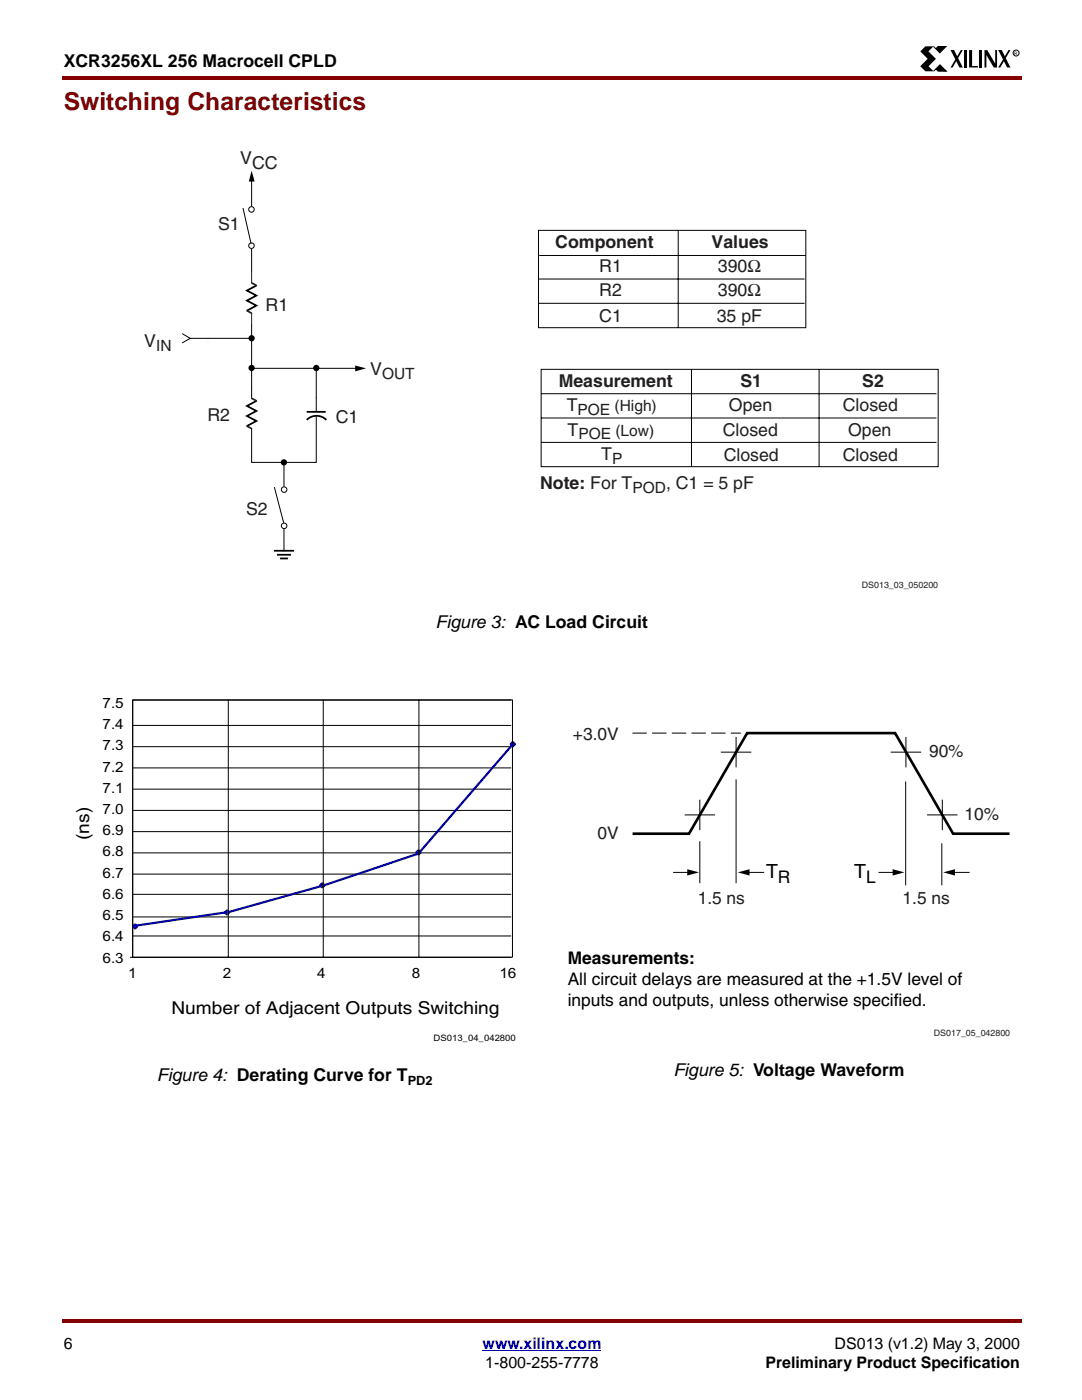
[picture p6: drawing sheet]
<svg xmlns="http://www.w3.org/2000/svg" width="216mm" height="279mm" viewBox="0 0 216 279" stroke-linecap="round" stroke-linejoin="round" font-family="sans-serif">
<g fill="#850000">
<path d="M12.4 15.2h.3v.7h-.3z"/>
<path d="M203.2 15.2h.3v.7h-.3z"/>
<path d="M12.7 15.2h190.5v.7h-190.5z"/>
</g>
<path d="M12.7 266.7h190.4v8.1h-190.4z" fill="#fff"/>
<path d="M96.1 269.2h23.7" fill="none" stroke="#00f" stroke-width=".2"/>
<g fill="#850000">
<path d="M12.4 262.8h.3v.8h-.3z"/>
<path d="M203.2 262.8h.3v.8h-.3z"/>
<path d="M12.7 262.8h190.5v.8h-190.5z"/>
</g>
<path d="M183.1 9.2h20v5.2h-20z" fill="#fff"/>
<path d="M183.3 10.2l1.1-1h1.6l-1 1 1.4 1.5-1.4 1.5 1 1h-1.6l-1.1-1 1.5-1.5zM189.4 10h.7l1.7 3.5h-.7zM191.4 10h.4l-2 3.5h-.4zM192 10h.6v3.4h-.6zM193.1 10h.6v3.2h1.1v.2h-1.7zM195.1 10h.6v3.4h-.6zM196.1 10h.6l1.6 2.7v-2.7h.3v3.5h-.6l-1.5-2.5v2.5h-.4zM198.9 10h.7l1.7 3.5h-.7zM200.9 10h.4l-2 3.5h-.4z" fill="#000"/>
<path d="M186 9.2l.4 .5 .5-.4h1.6l-1.3 1.2zM186.4 13.7l-.4 .5 1.3-1.3 1.2 1.3h-1.6z" fill="#000" stroke="#000" stroke-width=".2"/>
<circle cx="202.4" cy="10.6" r=".59" fill="none" stroke="#000" stroke-width=".2"/>
<path d="M28.7 29.3h158.4v88.5h-158.4z" fill="#fff"/>
<g fill="none" stroke="#000" stroke-width=".2">
<path d="M50.1 35.8v5.4M48.4 41.5l1.6 7.1M50.1 49.7v4.5M107.3 45.9h53.2v19.4h-53.2zM107.3 55.6h53M107.4 50.9h53M135.1 45.9v19.4M36.3 66.5l1.6 .9h12.2M37.9 67.4l-1.6 .9M50.1 64.7v14.7M50.5 73.4h20.7M63 73.4v8.6"/>
<path d="M107.3 60.5h53M107.8 73.6h79.1v19.4h-79.1zM107.8 78.5h78.8M137.8 73.6v19.4M163.2 73.6v19.4M54.7 97.1l1.8 7.1M56.6 92.4v4.5M63 83v9.2h-12.9v-6.8M107.8 83.3h78.8M107.8 88.2h78.8M56.6 105.4v4.5"/>
<circle cx="50.1" cy="41.7" r=".55"/>
<circle cx="50.1" cy="49" r=".55"/>
<circle cx="56.6" cy="97.6" r=".55"/>
<circle cx="56.6" cy="104.8" r=".55"/>
</g>
<path d="M51.1 56.9l-1.9 1 1.9 1-1.9 1 1.9 1-1.9 1M51.1 79.9l-1.9 1 1.9 1-1.9 1 1.9 1-1.9 1M61.1 83.7a2.77 2.77 0 0 1 3.9 0M61.1 82.1h3.8M54.6 109.8h4M55.2 110.6h2.8M55.8 111.3h1.6" fill="none" stroke="#000" stroke-width=".35"/>
<path d="M50.1 54.2v2.2M50.1 62.4v2.3" fill="none" stroke="#231f20" stroke-width=".2"/>
<path d="M50.2 56.4l.9 .5M49.2 61.9l.9 .5M50.2 79.4l.9 .5M49.2 84.9l.9 .5" fill="none" stroke="#231f20" stroke-width=".34"/>
<g fill="#000">
<circle cx="50.1" cy="73.3" r=".62"/>
<circle cx="50.1" cy="67.4" r=".62"/>
<circle cx="63" cy="73.3" r=".62"/>
<circle cx="56.6" cy="92.2" r=".62"/>
</g>
<path d="M50.1 34l.6 2.2h-1.1zM70.7 72.9l2.2 .5-2.1 .6z" fill="#000"/>
<path d="M14.3 138h88.8v70.1h-88.8z" fill="#fff"/>
<g fill="#c0c0c0" stroke="#000" stroke-width=".2">
<path d="M26.4 186.6h75.4z"/>
<path d="M26.4 182.8h75.4z"/>
<path d="M26.4 178.3h75.4z"/>
<path d="M26.4 174.2h75.4z"/>
<path d="M26.4 139.6h75.4z"/>
<path d="M26.4 170h75.4z"/>
<path d="M26.4 165.8h75.4z"/>
<path d="M26.4 161.5h75.4z"/>
<path d="M26.4 157.3h75.4z"/>
<path d="M26.4 153.1h75.4z"/>
<path d="M26.4 148.8h75.4z"/>
<path d="M26.4 144.6h75.4z"/>
<path d="M26.4 139.6v51.2z"/>
<path d="M25.9 190.8h.5z"/>
<path d="M26.4 190.8h75.4z"/>
</g>
<path d="M102.2 148.3l-18.8 21.8-18.9 6.4-18.8 5.3-18.7 2.7" fill="none" stroke="#000080" stroke-width=".44"/>
<g fill="#000080" stroke="#000080" stroke-width=".44">
<path d="M26.4 184.7l.5-.5 .4 .5-.4 .4z"/>
<path d="M44.8 181.9l.4-.4 .5 .4-.5 .4z"/>
<path d="M63.7 176.5l.5-.5 .4 .5-.4 .4z"/>
<path d="M82.9 169.9l.5-.4 .4 .4-.4 .4z"/>
<path d="M101.7 148.3l.5-.4 .4 .4-.4 .5z"/>
</g>
<path d="M26.4 139.5h75.7v51.3h-75.7zM45.5 139.5v51.3M64.4 139.5v51.3M83.5 139.5v51.3" fill="none" stroke="#000" stroke-width=".2"/>
<path d="M112.9 143.9h88.5v63.1h-88.5z" fill="#fff"/>
<path d="M126 166.2h11.3l11.5-20.1h29.5l11.6 20.1h11.2" fill="none" stroke="#000" stroke-width=".53"/>
<path d="M126 146.1h21.6" fill="none" stroke="#000" stroke-width=".2" stroke-dasharray="2.9 1.1" stroke-linecap="butt"/>
<g fill="none" stroke="#000" stroke-width=".2">
<path d="M139.4 159.4v6.1M143.6 149.9h6.1M146.6 146.9v6.1M146.6 155.4v20.6M177.4 149.9h6.1M180.4 155.8v20.7M180.5 146.9v6.1M187.7 159.4v6.1M134.1 173.9h3.2M136.4 162.4h6.1M139.4 167.7v8.3M148.9 173.9h3.3"/>
<path d="M175 173.9h3.3M184.7 162.4h6.1M187.6 168.1v8.4M189.8 173.9h3.4"/>
</g>
<path d="M136.9 173.3l2.4 .6-2.4 .6zM147 173.9l2.3-.6v1.2zM177.8 173.3l2.4 .6-2.4 .6zM187.9 173.9l2.3-.6v1.2z" fill="#000"/>
<text font-size="4.9" fill="#850000" x="12.7" y="22">Switching Characteristics</text>
<g font-size="3.9">
<text x="152.6" y="175.1">T</text>
<text x="170.2" y="175.1">T</text>
</g>
<g font-size="3.5">
<text x="12.7" y="13.3">XCR3256XL 256 Macrocell CPLD</text>
<text x="86.8" y="125.1">Figure 3: AC Load Circuit</text>
<text x="17.8" y="167.4" transform="rotate(-90 17.8 167.4)">(ns)</text>
<text x="155" y="176">R</text>
<text x="172.6" y="176">L</text>
<text x="113.1" y="192.1">Measurements:</text>
<text x="113.1" y="196.3">All circuit delays are measured at the +1.5V level of</text>
<text x="34.2" y="202.2">Number of Adjacent Outputs Switching</text>
<text x="113.1" y="200.4">inputs and outputs, unless otherwise specified.</text>
<text x="31.3" y="215.4">Figure 4: Derating Curve for T</text>
<text x="134.1" y="214.4">Figure 5: Voltage Waveform</text>
</g>
<g font-size="3.5" fill="#231f20">
<text x="47.9" y="32.7">V</text>
<text x="50.2" y="33.6">CC</text>
<text x="43.5" y="45.8">S1</text>
<text x="110.6" y="49.4">Component</text>
<text x="141.8" y="49.4">Values</text>
<text x="119.4" y="54.2">R1</text>
<text x="119.4" y="59">R2</text>
<text x="143" y="54.2">390Ω</text>
<text x="143" y="59">390Ω</text>
<text x="52.9" y="61.9">R1</text>
<text x="119.4" y="64.1">C1</text>
<text x="142.8" y="64.1">35 pF</text>
<text x="28.7" y="69.1">V</text>
<text x="73.8" y="74.7">V</text>
<text x="111.3" y="77.1">Measurement</text>
<text x="147.5" y="77.1">S1</text>
<text x="171.8" y="77.1">S2</text>
<text x="41.3" y="84">R2</text>
<text x="112.9" y="82">T</text>
<text x="145.2" y="81.9">Open</text>
<text x="167.9" y="81.9">Closed</text>
<text x="66.9" y="84.4">C1</text>
<text x="113.1" y="86.8">T</text>
<text x="144" y="86.8">Closed</text>
<text x="169" y="86.8">Open</text>
<text x="119.8" y="91.7">T</text>
<text x="144.2" y="91.8">Closed</text>
<text x="167.9" y="91.8">Closed</text>
<text x="107.6" y="97.5">Note: For T</text>
<text x="132.7" y="97.5">, C1 = 5 pF</text>
<text x="49" y="102.7">S2</text>
<text x="114.1" y="147.5">+3.0V</text>
<text x="185.1" y="150.8">90%</text>
<text x="119.1" y="167.2">0V</text>
<text x="192.1" y="163.4">10%</text>
<text x="139" y="180.3">1.5 ns</text>
<text x="179.8" y="180.3">1.5 ns</text>
</g>
<g font-size="3.2">
<text x="12.7" y="268.8">6</text>
<text x="166.3" y="268.8">DS013 (v1.2) May 3, 2000</text>
<text x="96.7" y="272.7">1-800-255-7778</text>
<text x="152.5" y="272.7">Preliminary Product Specification</text>
</g>
<text font-size="3.2" fill="#00f" x="96.1" y="268.8">www.xilinx.com</text>
<g font-size="3.1" fill="#231f20">
<text x="31.1" y="70">IN</text>
<text x="76.1" y="75.6">OUT</text>
<text x="115.1" y="82.7">POE (High)</text>
<text x="115.2" y="87.6">POE (Low)</text>
<text x="121.9" y="92.4">P</text>
<text x="126" y="98.2">POD</text>
</g>
<g font-size="2.8">
<text x="20.4" y="141.1">7.5</text>
<text x="20.4" y="149.5">7.3</text>
<text x="20.4" y="145.3">7.4</text>
<text x="20.4" y="153.8">7.2</text>
<text x="20.4" y="158">7.1</text>
<text x="20.4" y="166.5">6.9</text>
<text x="20.4" y="162.2">7.0</text>
<text x="20.4" y="170.7">6.8</text>
<text x="20.4" y="179.2">6.6</text>
<text x="20.4" y="174.9">6.7</text>
<text x="20.4" y="183.4">6.5</text>
<text x="20.4" y="191.9">6.3</text>
<text x="20.4" y="187.6">6.4</text>
<text x="25.6" y="194.8">1</text>
<text x="44.4" y="194.8">2</text>
<text x="63.2" y="194.8">4</text>
<text x="82" y="194.8">8</text>
<text x="99.5" y="194.8">16</text>
</g>
<text font-size="2.5" x="81.2" y="216.2">PD2</text>
<g font-size="1.8" fill="#231f20">
<text x="171.7" y="117.3">DS013_03_050200</text>
<text x="186.1" y="206.5">DS017_05_042800</text>
</g>
<text font-size="1.8" x="86.4" y="207.5">DS013_04_042800</text>
<text font-size=".9" x="202" y="10.9">R</text>
</svg>
